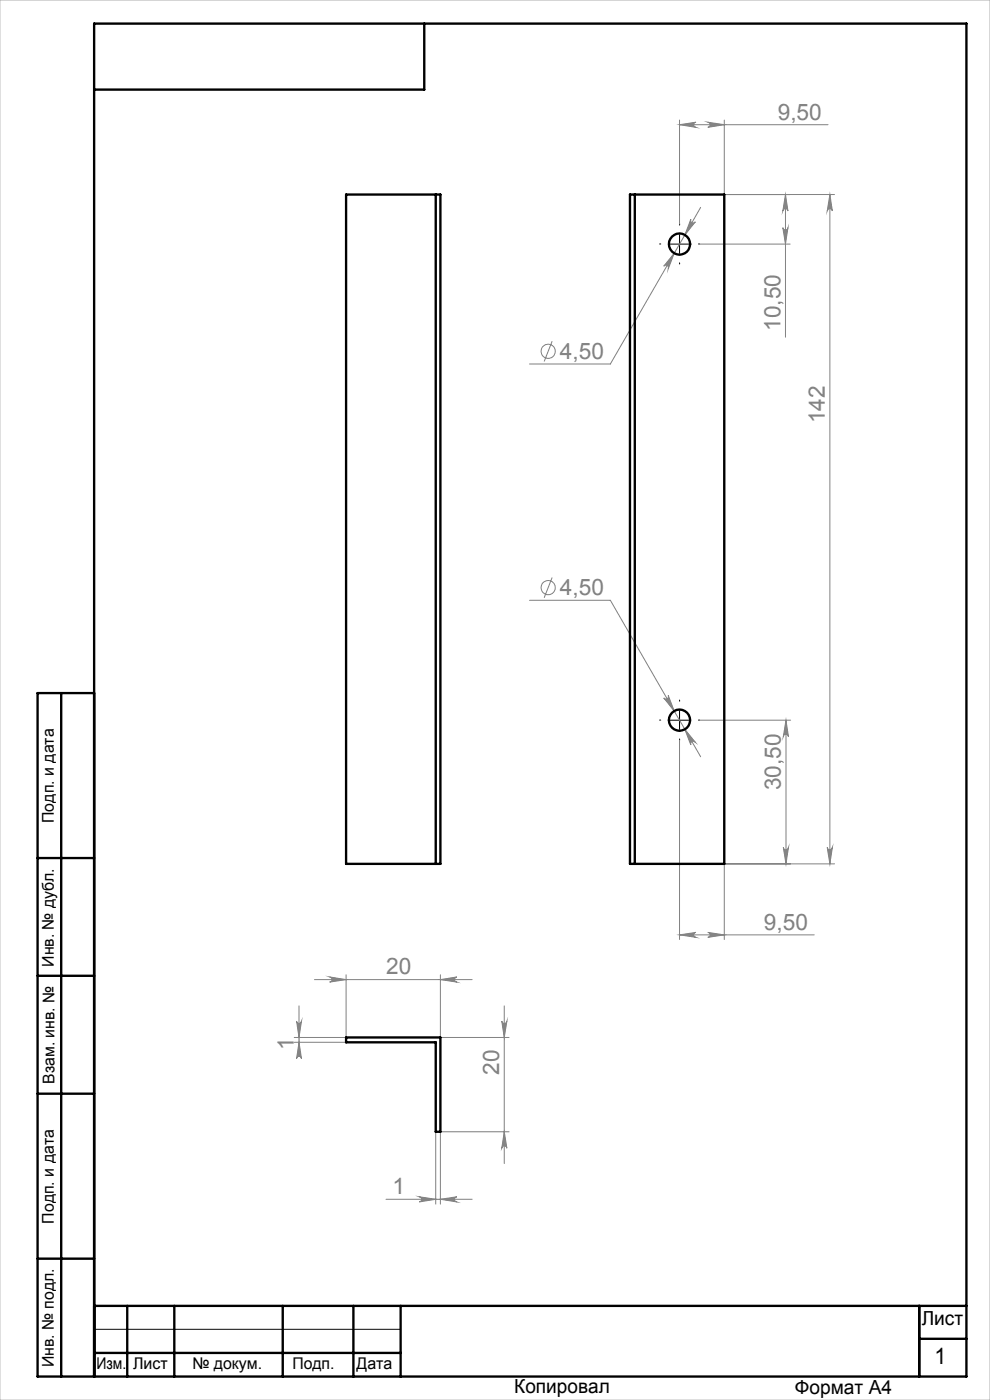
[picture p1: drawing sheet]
<svg xmlns="http://www.w3.org/2000/svg" width="210mm" height="297mm" viewBox="0 0 210 297" stroke-linecap="round" stroke-linejoin="round" font-family="sans-serif">
<g fill="none" stroke="#808080" stroke-width=".21">
<path d="M144.1 26.5l3.5-.6a.55 .55 0 0 0-.5 .6 .55 .55 0 0 0 .5 .5zM144.1 25.5v22M144.1 26.5h31.5M150.1 25.9l3.5 .6-3.5 .5a.55 .55 0 0 0 .5-.5 .55 .55 0 0 0-.5-.6zM153.6 25.5v15.8h23.4M143 53.7l-1.3 3.3a.56 .56 0 0 0-.2-.7 .56 .56 0 0 0-.7 .2zM146.5 46.5a.55 .55 0 0 0 .3 .8 .55 .55 0 0 0 .7-.2l-2.2 2.7zM148.4 51.8h19.2M148.6 44l-19.1 33.2h-17.2M166.1 48.3a.55 .55 0 0 0 .5 .5 .55 .55 0 0 0 .5-.5l-.5 3.5zM166.6 41.3v30.2M166.6 41.3l.5 3.5a.55 .55 0 0 0-.5-.5 .55 .55 0 0 0-.5 .5z"/>
<path d="M176 41.3l.6 3.5a.55 .55 0 0 0-.6-.5 .55 .55 0 0 0-.5 .5zM176 41.3v142M117.1 72.4l-1.7 4.3M112.3 127.3h17.2l19.1 33.2M117.1 122.5l-1.7 4.3M140.8 148.1a.55 .55 0 0 0 .7 .1 .55 .55 0 0 0 .2-.7l1.3 3.3zM144.1 157.1v42.2M145.3 154.7l2.2 2.8a.55 .55 0 0 0-.8-.2 .55 .55 0 0 0-.2 .7zM148.4 152.8h19.3M166.7 152.8v30.5M166.7 152.8l.6 3.5a.55 .55 0 0 0-.6-.5 .55 .55 0 0 0-.5 .5zM166.2 179.8a.55 .55 0 0 0 .5 .5 .55 .55 0 0 0 .6-.5l-.6 3.5z"/>
<path d="M175.5 179.8a.55 .55 0 0 0 .5 .5 .55 .55 0 0 0 .6-.5l-.6 3.5zM144.1 198.3l3.5-.5a.53 .53 0 0 0-.5 .5 .53 .53 0 0 0 .5 .6zM144.1 198.3h28.6M150.1 197.8l3.5 .5-3.5 .6a.53 .53 0 0 0 .5-.6 .53 .53 0 0 0-.5-.5zM153.6 183.3h23.4M153.6 183.3v16M62.9 216.6a.53 .53 0 0 0 .5 .5 .53 .53 0 0 0 .6-.5l-.6 3.5zM63.4 213.4v10.6M66.7 207.8h33.5M69.9 207.3l3.5 .5-3.5 .5a.55 .55 0 0 0 .5-.5 .55 .55 0 0 0-.5-.5zM73.4 206.8v13.3h-11M93.4 206.8v13.3h14.6"/>
<path d="M93.4 207.8l3.5-.5a.55 .55 0 0 0-.5 .5 .55 .55 0 0 0 .5 .5zM106.4 216.6a.55 .55 0 0 0 .6 .5 .55 .55 0 0 0 .5-.5l-.5 3.5zM107 213.4v33.4M62.4 221.1h11M63.4 221.1l.6 3.5a.53 .53 0 0 0-.6-.5 .53 .53 0 0 0-.5 .5zM81.9 254.4h18.3M88.9 253.9l3.5 .5-3.5 .6a.55 .55 0 0 0 .5-.6 .55 .55 0 0 0-.5-.5zM92.4 240.1v15.3M93.4 254.4l3.5-.5a.55 .55 0 0 0-.5 .5 .55 .55 0 0 0 .5 .6zM107 240.1l.5 3.5a.55 .55 0 0 0-.5-.5 .55 .55 0 0 0-.6 .5zM108 240.1h-14.6v15.3"/>
<circle cx="116.3" cy="74.5" r="1.51"/>
<circle cx="116.3" cy="124.7" r="1.51"/>
</g>
<path d="M140.2 51.8h-.3M144.2 47.8v-.3M144.2 55.8v.2M148.2 51.8h.2M140.2 152.8h-.3M144.2 148.8v-.3M144.2 156.8v.2M148.2 152.8h.2" fill="none" stroke="#000" stroke-width=".21" stroke-dasharray="15.2 1.3 1.3 1.3"/>
<path d="M142.1 51.8h4.1M144.1 49.8v4M142.1 152.8h4.1M144.1 150.8v4M20 282h65" fill="none" stroke="#000" stroke-width=".21"/>
<g fill="none" stroke="#000" stroke-width=".5">
<path d="M90 5v14h-70M13 147v145M20 147h-12v145h197v-287h-185v287M8 182h12M8 207h12M8 232h12M8 267h12M20 277h185M27 277v15M37 277v15M60 277v15M75 277v15"/>
<path d="M85 277v15M195 277v15M20 287h65M195 284h10"/>
</g>
<path d="M0 0h210v297h-210z" fill="none" stroke="#c0c0c0" stroke-width=".21"/>
<g fill="#808080">
<path d="M144.1 26.5l3.5-.6a.55 .55 0 0 0-.5 .6 .55 .55 0 0 0 .5 .5zM150.1 25.9l3.5 .6-3.5 .5a.55 .55 0 0 0 .5-.5 .55 .55 0 0 0-.5-.6zM144.1 198.3l3.5-.5a.53 .53 0 0 0-.5 .5 .53 .53 0 0 0 .5 .6zM150.1 197.8l3.5 .5-3.5 .6a.53 .53 0 0 0 .5-.6 .53 .53 0 0 0-.5-.5zM145.3 154.7l1.2 3.3a.56 .56 0 0 1 .3-.7 .56 .56 0 0 1 .7 .2zM140.8 148.1l2.2 2.7-1.3-3.3a.55 .55 0 0 1-.2 .8 .55 .55 0 0 1-.7-.2zM146.5 46.5l-1.2 3.3 2.2-2.7a.55 .55 0 0 1-.7 .1 .55 .55 0 0 1-.3-.7zM143 53.7l-2.2 2.8a.55 .55 0 0 1 .7-.2 .55 .55 0 0 1 .2 .7zM88.9 253.9l3.5 .5-3.5 .6a.55 .55 0 0 0 .5-.6 .55 .55 0 0 0-.5-.5zM93.4 254.4l3.5-.5a.55 .55 0 0 0-.5 .5 .55 .55 0 0 0 .5 .6z"/>
<path d="M93.4 207.8l3.5-.5a.55 .55 0 0 0-.5 .5 .55 .55 0 0 0 .5 .5zM69.9 207.3l3.5 .5-3.5 .5a.55 .55 0 0 0 .5-.5 .55 .55 0 0 0-.5-.5z"/>
<path d="M166.1 48.3a.55 .55 0 0 0 .5 .5 .55 .55 0 0 0 .5-.5l-.5 3.5zM166.6 41.3l.5 3.5a.55 .55 0 0 0-.5-.5 .55 .55 0 0 0-.5 .5zM107 240.1l.5 3.5a.55 .55 0 0 0-.5-.5 .55 .55 0 0 0-.6 .5zM106.4 216.6a.55 .55 0 0 0 .6 .5 .55 .55 0 0 0 .5-.5l-.5 3.5z"/>
<path d="M176 41.3l.6 3.5a.55 .55 0 0 0-.6-.5 .55 .55 0 0 0-.5 .5zM175.5 179.8a.55 .55 0 0 0 .5 .5 .55 .55 0 0 0 .6-.5l-.6 3.5zM166.7 152.8l.6 3.5a.55 .55 0 0 0-.6-.5 .55 .55 0 0 0-.5 .5zM166.2 179.8a.55 .55 0 0 0 .5 .5 .55 .55 0 0 0 .6-.5l-.6 3.5zM62.9 216.6a.53 .53 0 0 0 .5 .5 .53 .53 0 0 0 .6-.5l-.6 3.5zM63.4 221.1l.6 3.5a.53 .53 0 0 0-.6-.5 .53 .53 0 0 0-.5 .5z"/>
</g>
<g fill="none" stroke="#000" stroke-width=".5">
<path d="M73.4 41.3h20v142h-20zM92.4 41.3v142M133.6 41.3h20v142h-20zM134.7 41.3v142M73.4 220.1h20v20h-1v-19h-19z"/>
<circle cx="144.2" cy="51.8" r="2.25"/>
<circle cx="144.1" cy="152.8" r="2.25"/>
</g>
<g font-size="4.8" fill="#808080">
<text x="165" y="25.4">9,50</text>
<text x="165.5" y="70.2" transform="rotate(-90 165.5 70.2)">10,50</text>
<text x="118.8" y="76.1">4,50</text>
<text x="175" y="89.8" transform="rotate(-90 175 89.8)">142</text>
<text x="118.8" y="126.2">4,50</text>
<text x="165.6" y="167.7" transform="rotate(-90 165.6 167.7)">30,50</text>
<text x="162" y="197.2">9,50</text>
<text x="81.9" y="206.7">20</text>
<text x="62.4" y="222.7" transform="rotate(-90 62.4 222.7)">1</text>
<text x="105.9" y="228.1" transform="rotate(-90 105.9 228.1)">20</text>
<text x="83.3" y="253.3">1</text>
</g>
<text font-size="4.8" x="198.2" y="289.5">1</text>
<g font-size="4.1">
<text x="195.5" y="281.2">Лист</text>
<text x="109.1" y="295.6">Копировал</text>
<text x="168.6" y="295.7">Формат А4</text>
</g>
<g font-size="3.4">
<text x="11.4" y="174.6" transform="rotate(-90 11.4 174.6)">Подп. и дата</text>
<text x="11.4" y="205.1" transform="rotate(-90 11.4 205.1)">Инв. № дубл.</text>
<text x="11.6" y="229.9" transform="rotate(-90 11.6 229.9)">Взам. инв. №</text>
<text x="11.4" y="259.6" transform="rotate(-90 11.4 259.6)">Подп. и дата</text>
<text x="11.4" y="290" transform="rotate(-90 11.4 290)">Инв. № подл.</text>
<text x="20.4" y="290.4">Изм.</text>
<text x="28.2" y="290.4">Лист</text>
<text x="40.8" y="290.4">№ докум.</text>
<text x="62" y="290.4">Подп.</text>
<text x="75.6" y="290.4">Дата</text>
</g>
</svg>
